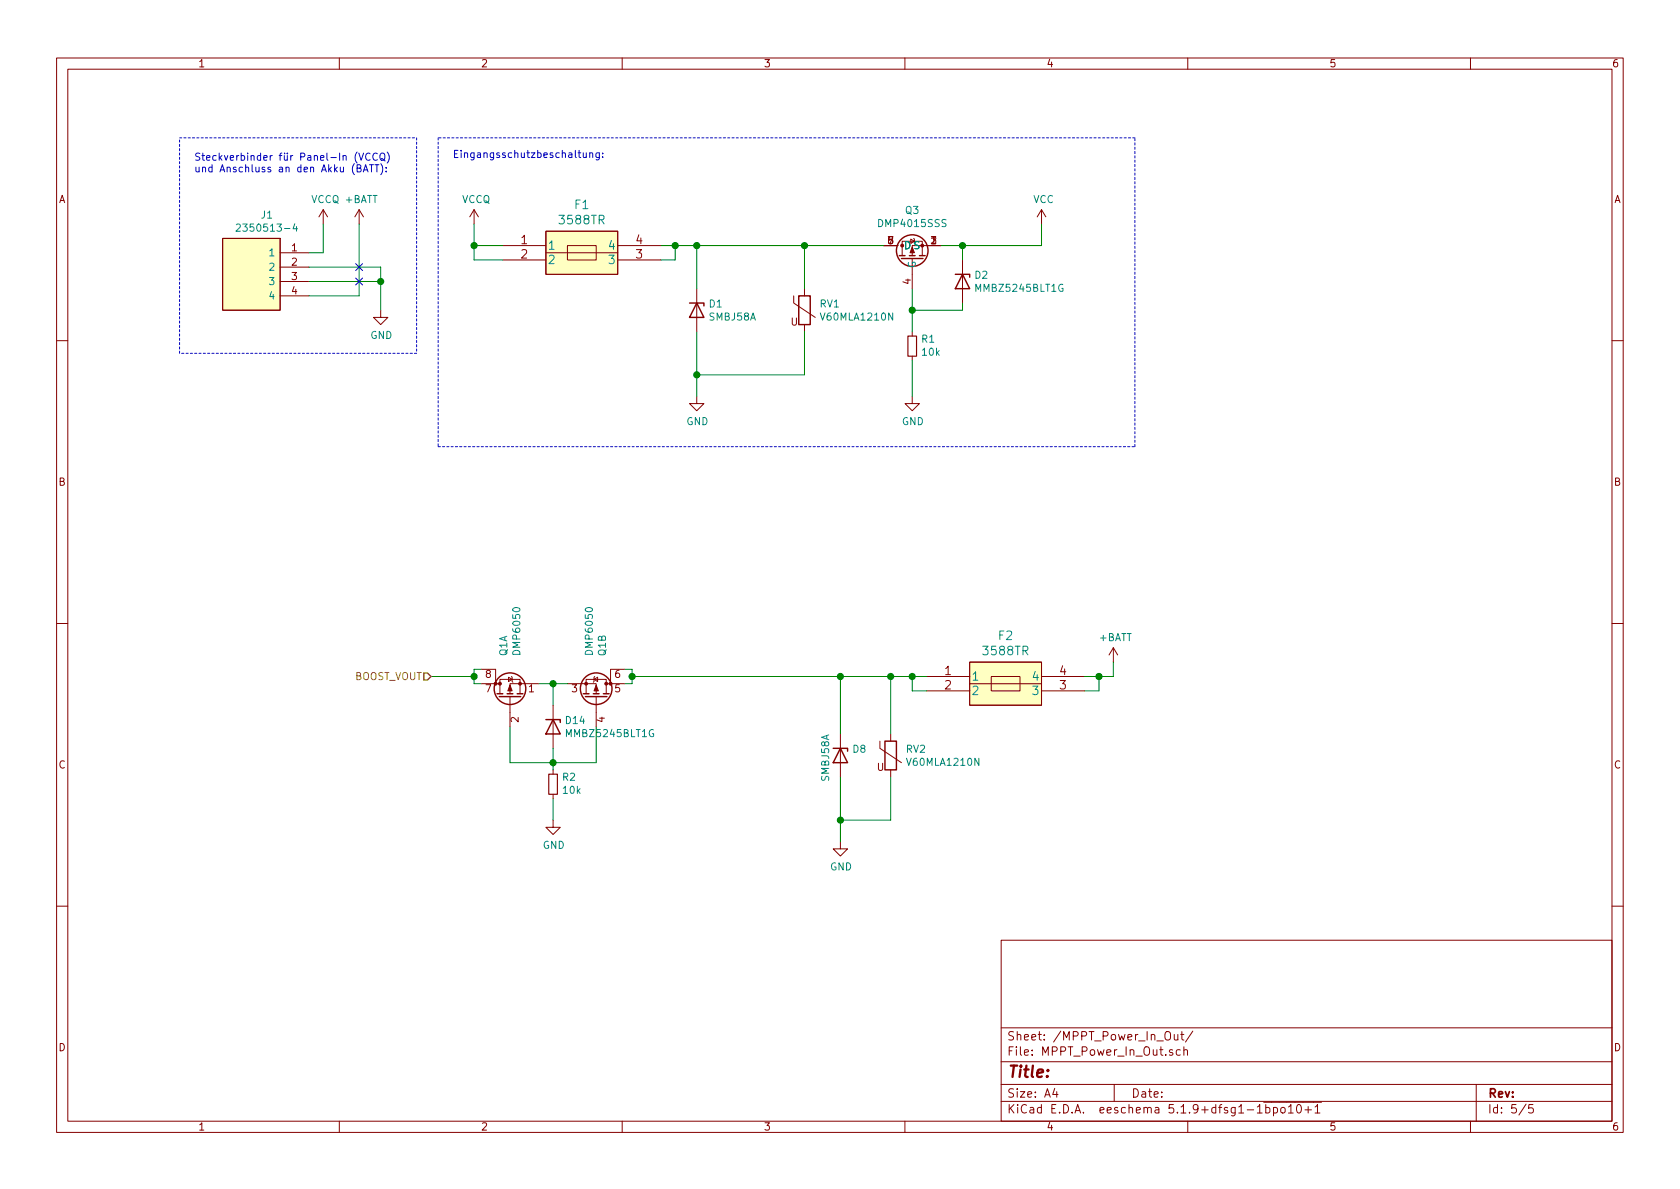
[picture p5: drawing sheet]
EESchema Schematic File Version 4
EELAYER 30 0
EELAYER END
$Descr A4 11693 8268
encoding utf-8
Sheet 5 5
Title ""
Date ""
Rev ""
Comp ""
Comment1 ""
Comment2 ""
Comment3 ""
Comment4 ""
$EndDescr
$Comp
L Device:Varistor RV?
U 1 1
P 5600 2150
AR Path="/5DC6BF5C/609C5D1E" Ref="RV?"  Part="1" 
AR Path="/5DBB8B2F/609C5D1E" Ref="RV?"  Part="1" 
AR Path="/5F50F017/609C5D1E" Ref="RV?"  Part="1" 
AR Path="/5F50E86A/609C5D1E" Ref="RV?"  Part="1" 
AR Path="/609C5D1E" Ref="RV?"  Part="1" 
AR Path="/609B8FCB/609C5D1E" Ref="RV1"  Part="1" 
F 0 "RV1" H 5703 2196 50  0000 L CNN
F 1 "V60MLA1210N" H 5703 2105 50  0000 L CNN
F 2 "Resistor_SMD:R_1210_3225Metric" V 5530 2150 50  0001 C CNN
F 3 "https://www.digikey.de/product-detail/en/littelfuse-inc/V60MLA1210NH/F3830CT-ND/2627750" H 5600 2150 50  0001 C CNN
F 4 "F3830CT-ND" H 5600 2150 50  0001 C CNN "Digikey Part No"
F 5 "V60MLA1210NH" H 5600 2150 50  0001 C CNN "Manufacturer Part Number"
	1    5600 2150
	1    0    0    -1  
$EndComp
$Comp
L Device:D_Zener D?
U 1 1
P 6700 1950
AR Path="/5DC6BF5C/609C5D2F" Ref="D?"  Part="1" 
AR Path="/5DBB8B2F/609C5D2F" Ref="D?"  Part="1" 
AR Path="/5F50F017/609C5D2F" Ref="D?"  Part="1" 
AR Path="/5F50E86A/609C5D2F" Ref="D?"  Part="1" 
AR Path="/609C5D2F" Ref="D?"  Part="1" 
AR Path="/609B8FCB/609C5D2F" Ref="D2"  Part="1" 
F 0 "D2" V 6654 2029 50  0000 L CNN
F 1 "MMBZ5245BLT1G" V 6745 2029 50  0000 L CNN
F 2 "Diode_SMD:D_SOT-23_ANK" H 6700 1950 50  0001 C CNN
F 3 "https://www.digikey.de/product-detail/en/on-semiconductor/MMBZ5245BLT1G/MMBZ5245BLT1GOSCT-ND/1139860" H 6700 1950 50  0001 C CNN
F 4 "MMBZ5245BLT1G" H 6700 1950 50  0001 C CNN "Manufacturer Part Number"
F 5 "" H 6700 1950 50  0001 C CNN "Mouser Part Number"
F 6 "MMBZ5245BLT1GOSCT-ND" H 6700 1950 50  0001 C CNN "Digikey Part No"
	1    6700 1950
	0    1    1    0   
$EndComp
Wire Wire Line
	6350 2000 6350 2150
Wire Wire Line
	6350 2150 6700 2150
Wire Wire Line
	6700 2150 6700 2100
Connection ~ 6350 2150
Wire Wire Line
	6550 1700 6700 1700
Wire Wire Line
	6700 1700 6700 1800
Wire Wire Line
	5600 2000 5600 1700
Wire Wire Line
	5600 2300 5600 2600
Wire Wire Line
	4850 2000 4850 1700
Wire Wire Line
	4850 2300 4850 2600
$Comp
L Device:D_Zener D?
U 1 1
P 4850 2150
AR Path="/5DC6BF5C/609C5D42" Ref="D?"  Part="1" 
AR Path="/5DBB8B2F/609C5D42" Ref="D?"  Part="1" 
AR Path="/5F50F017/609C5D42" Ref="D?"  Part="1" 
AR Path="/5F50E86A/609C5D42" Ref="D?"  Part="1" 
AR Path="/609C5D42" Ref="D?"  Part="1" 
AR Path="/609B8FCB/609C5D42" Ref="D1"  Part="1" 
F 0 "D1" V 4804 2230 50  0000 L CNN
F 1 "SMBJ58A" V 4895 2230 50  0000 L CNN
F 2 "Diode_SMD:D_SMB" H 4850 2150 50  0001 C CNN
F 3 "https://www.digikey.de/product-detail/en/littelfuse-inc/SMBJ58A/SMBJ58ALFCT-ND/762804" H 4850 2150 50  0001 C CNN
F 4 "SMBJ58A" H 4850 2150 50  0001 C CNN "Manufacturer Part Number"
F 5 "" H 4850 2150 50  0001 C CNN "Mouser Part Number"
F 6 "SMBJ58ALFCT-ND" H 4850 2150 50  0001 C CNN "Digikey Part No"
	1    4850 2150
	0    1    1    0   
$EndComp
Wire Wire Line
	4850 2600 5600 2600
Wire Wire Line
	4850 1700 5600 1700
Connection ~ 4850 1700
Connection ~ 5600 1700
$Comp
L MPPT_Solar_lib:3588TR F?
U 1 1
P 4050 1750
AR Path="/609C5D50" Ref="F?"  Part="1" 
AR Path="/609B8FCB/609C5D50" Ref="F1"  Part="1" 
F 0 "F1" H 4050 2087 60  0000 C CNN
F 1 "3588TR" H 4050 1981 60  0000 C CNN
F 2 "MPPT_Solar_KiCAD:3588TR" H 4700 1500 60  0001 C CNN
F 3 "https://www.digikey.de/product-detail/en/keystone-electronics/3588TR/36-3588CT-ND/4772085" H 4050 1981 60  0001 C CNN
F 4 "Fuse: 0297010.WXNV https://www.digikey.de/product-detail/en/littelfuse-inc/0297010-WXNV/F991-ND/146591" H 6300 1400 50  0001 C CNN "Note"
F 5 "" H 4250 1300 50  0001 C CNN "MPN"
F 6 "36-3588CT-ND" H 4050 1750 50  0001 C CNN "Digikey Part No"
F 7 "3588TR" H 4050 1750 50  0001 C CNN "Manufacturer Part Number"
	1    4050 1750
	1    0    0    -1  
$EndComp
Wire Wire Line
	4600 1700 4700 1700
Wire Wire Line
	4700 1700 4700 1800
Wire Wire Line
	4700 1800 4600 1800
Connection ~ 4700 1700
Wire Wire Line
	4700 1700 4850 1700
$Comp
L MPPT_Solar_lib:2350513-4 J?
U 1 1
P 2150 1750
AR Path="/609C5D65" Ref="J?"  Part="1" 
AR Path="/609B8FCB/609C5D65" Ref="J1"  Part="1" 
F 0 "J1" H 2442 2015 50  0000 C CNN
F 1 "2350513-4" H 2442 1924 50  0000 C CNN
F 2 "SHDRRA4W110P0X500_1X4_2160X830X1230P" H 2800 1850 50  0001 L CNN
F 3 "https://www.digikey.de/product-detail/en/te-connectivity-amp-connectors/2350513-4/A145374-ND/10415924" H 2800 1750 50  0001 L CNN
F 4 "Pluggable Terminal Blocks 4pos Header 90 Deg 5.0mmTail Lgth 4.5mm" H 2800 1650 50  0001 L CNN "Description"
F 5 "" H 2800 1550 50  0001 L CNN "Height"
F 6 "" H 2800 1450 50  0001 L CNN "Manufacturer_Name"
F 7 "" H 2800 1350 50  0001 L CNN "Manufacturer_Part_Number"
F 8 "" H 2800 1250 50  0001 L CNN "Arrow Part Number"
F 9 "" H 2800 1050 50  0001 L CNN "Mouser Part Number"
F 10 "" H 2800 950 50  0001 L CNN "Mouser Price/Stock"
F 11 "2350513-4" H 3050 1750 50  0001 C CNN "Manufacturer Part Number"
F 12 "A145374-ND" H 2150 1750 50  0001 C CNN "Digikey Part No"
F 13 "Counterpart: A145365-ND (2350397-4)" H 2150 1750 50  0001 C CNN "Note"
	1    2150 1750
	-1   0    0    -1  
$EndComp
$Comp
L power:GND #PWR?
U 1 1
P 2650 2150
AR Path="/609C5D6B" Ref="#PWR?"  Part="1" 
AR Path="/609B8FCB/609C5D6B" Ref="#PWR03"  Part="1" 
F 0 "#PWR03" H 2650 1900 50  0001 C CNN
F 1 "GND" H 2655 1977 50  0000 C CNN
F 2 "" H 2650 2150 50  0001 C CNN
F 3 "" H 2650 2150 50  0001 C CNN
	1    2650 2150
	1    0    0    -1  
$EndComp
Text Notes 1350 1200 0    50   ~ 0
Steckverbinder für Panel-In (VCCQ)\nund Anschluss an den Akku (BATT):
Wire Notes Line
	1250 950  2900 950 
Wire Notes Line
	2900 950  2900 2450
Wire Notes Line
	2900 2450 1250 2450
Wire Notes Line
	1250 2450 1250 950 
$Comp
L power:GND #PWR?
U 1 1
P 4850 2750
AR Path="/609C5D7E" Ref="#PWR?"  Part="1" 
AR Path="/609B8FCB/609C5D7E" Ref="#PWR05"  Part="1" 
F 0 "#PWR05" H 4850 2500 50  0001 C CNN
F 1 "GND" H 4855 2577 50  0000 C CNN
F 2 "" H 4850 2750 50  0001 C CNN
F 3 "" H 4850 2750 50  0001 C CNN
	1    4850 2750
	1    0    0    -1  
$EndComp
Wire Wire Line
	4850 2750 4850 2600
Connection ~ 4850 2600
$Comp
L power:VCC #PWR?
U 1 1
P 7250 1550
AR Path="/609C5D86" Ref="#PWR?"  Part="1" 
AR Path="/609B8FCB/609C5D86" Ref="#PWR07"  Part="1" 
F 0 "#PWR07" H 7250 1400 50  0001 C CNN
F 1 "VCC" H 7265 1723 50  0000 C CNN
F 2 "" H 7250 1550 50  0001 C CNN
F 3 "" H 7250 1550 50  0001 C CNN
	1    7250 1550
	1    0    0    -1  
$EndComp
Wire Wire Line
	5600 1700 6150 1700
$Comp
L power:GND #PWR?
U 1 1
P 6350 2750
AR Path="/609C5D92" Ref="#PWR?"  Part="1" 
AR Path="/609B8FCB/609C5D92" Ref="#PWR06"  Part="1" 
F 0 "#PWR06" H 6350 2500 50  0001 C CNN
F 1 "GND" H 6355 2577 50  0000 C CNN
F 2 "" H 6350 2750 50  0001 C CNN
F 3 "" H 6350 2750 50  0001 C CNN
	1    6350 2750
	1    0    0    -1  
$EndComp
Text Notes 3150 1100 0    50   ~ 0
Eingangsschutzbeschaltung:
Wire Notes Line
	3050 950  3050 3100
Wire Notes Line
	3050 3100 7900 3100
Wire Notes Line
	7900 3100 7900 950 
Wire Notes Line
	7900 950  3050 950 
Connection ~ 6700 1700
Wire Wire Line
	7250 1700 7250 1550
Wire Wire Line
	6700 1700 7250 1700
$Comp
L Device:R_Small R?
U 1 1
P 6350 2400
AR Path="/5F50F017/609C5DAF" Ref="R?"  Part="1" 
AR Path="/609C5DAF" Ref="R?"  Part="1" 
AR Path="/609B8FCB/609C5DAF" Ref="R1"  Part="1" 
F 0 "R1" H 6291 2354 50  0000 R CNN
F 1 "10k" H 6291 2445 50  0000 R CNN
F 2 "Resistor_SMD:R_0603_1608Metric" H 6350 2400 50  0001 C CNN
F 3 "https://www.mouser.de/ProductDetail/Yageo/RC0603FR-0710KL?qs=sGAEpiMZZMvdGkrng054t%252BZQNaZdkHZDFRS%252Bk3sHilE%3D" H 6350 2400 50  0001 C CNN
F 4 "RC0603FR-0710KL" H 6350 2400 50  0001 C CNN "Manufacturer Part Number"
F 5 "" H 6350 2400 50  0001 C CNN "Mouser Part Number"
F 6 "311-10.0KHRCT-ND" H 6350 2400 50  0001 C CNN "Digikey Part No"
	1    6350 2400
	-1   0    0    1   
$EndComp
Wire Wire Line
	6350 2150 6350 2300
Wire Wire Line
	6350 2500 6350 2750
Wire Wire Line
	2150 1850 2650 1850
Wire Wire Line
	2650 1850 2650 1950
Wire Wire Line
	2150 1950 2650 1950
Connection ~ 2650 1950
Wire Wire Line
	2650 1950 2650 2150
Wire Wire Line
	3300 1800 3300 1700
Wire Wire Line
	3500 1800 3300 1800
Wire Wire Line
	3300 1700 3500 1700
$Comp
L power:VCCQ #PWR?
U 1 1
P 3300 1550
AR Path="/609C5D9E" Ref="#PWR?"  Part="1" 
AR Path="/609B8FCB/609C5D9E" Ref="#PWR04"  Part="1" 
F 0 "#PWR04" H 3300 1400 50  0001 C CNN
F 1 "VCCQ" H 3315 1723 50  0000 C CNN
F 2 "" H 3300 1550 50  0001 C CNN
F 3 "" H 3300 1550 50  0001 C CNN
	1    3300 1550
	1    0    0    -1  
$EndComp
Connection ~ 3300 1700
Wire Wire Line
	3300 1550 3300 1700
Wire Wire Line
	2250 1750 2150 1750
Wire Wire Line
	2250 1550 2250 1750
Wire Wire Line
	2150 2050 2500 2050
NoConn ~ 2500 1850
NoConn ~ 2500 1950
Wire Wire Line
	2500 2050 2500 1550
$Comp
L power:VCCQ #PWR?
U 1 1
P 2250 1550
AR Path="/609C5DA4" Ref="#PWR?"  Part="1" 
AR Path="/609B8FCB/609C5DA4" Ref="#PWR01"  Part="1" 
F 0 "#PWR01" H 2250 1400 50  0001 C CNN
F 1 "VCCQ" H 2265 1723 50  0000 C CNN
F 2 "" H 2250 1550 50  0001 C CNN
F 3 "" H 2250 1550 50  0001 C CNN
	1    2250 1550
	1    0    0    -1  
$EndComp
$Comp
L power:+BATT #PWR?
U 1 1
P 2500 1550
AR Path="/609C5D71" Ref="#PWR?"  Part="1" 
AR Path="/609B8FCB/609C5D71" Ref="#PWR02"  Part="1" 
F 0 "#PWR02" H 2500 1400 50  0001 C CNN
F 1 "+BATT" H 2515 1723 50  0000 C CNN
F 2 "" H 2500 1550 50  0001 C CNN
F 3 "" H 2500 1550 50  0001 C CNN
	1    2500 1550
	1    0    0    -1  
$EndComp
Wire Wire Line
	7650 4700 7550 4700
Connection ~ 7650 4700
Wire Wire Line
	7650 4800 7650 4700
Wire Wire Line
	7550 4800 7650 4800
Wire Wire Line
	7750 4700 7650 4700
Wire Wire Line
	7750 4600 7750 4700
Connection ~ 6350 4700
Wire Wire Line
	6350 4700 6200 4700
Wire Wire Line
	6350 4800 6450 4800
Wire Wire Line
	6350 4700 6350 4800
Wire Wire Line
	6450 4700 6350 4700
Text HLabel 3000 4700 0    50   Input ~ 0
BOOST_VOUT
Connection ~ 6200 4700
$Comp
L Device:D_Zener D?
U 1 1
P 5850 5250
AR Path="/5DC6BF5C/609E2391" Ref="D?"  Part="1" 
AR Path="/5DBB8B2F/609E2391" Ref="D?"  Part="1" 
AR Path="/5F50F017/609E2391" Ref="D?"  Part="1" 
AR Path="/5F50E86A/609E2391" Ref="D?"  Part="1" 
AR Path="/609E2391" Ref="D?"  Part="1" 
AR Path="/609B8FCB/609E2391" Ref="D8"  Part="1" 
F 0 "D8" V 5804 5330 50  0000 L CNN
F 1 "SMBJ58A" H 5700 5150 50  0000 L CNN
F 2 "Diode_SMD:D_SMB" H 5850 5250 50  0001 C CNN
F 3 "https://www.digikey.de/product-detail/en/littelfuse-inc/SMBJ58A/SMBJ58ALFCT-ND/762804" H 5850 5250 50  0001 C CNN
F 4 "SMBJ58A" H 5850 5250 50  0001 C CNN "Manufacturer Part Number"
F 5 "" H 5850 5250 50  0001 C CNN "Mouser Part Number"
F 6 "SMBJ58ALFCT-ND" H 5850 5250 50  0001 C CNN "Digikey Part No"
	1    5850 5250
	0    1    1    0   
$EndComp
Wire Wire Line
	6200 5100 6200 4700
Wire Wire Line
	5850 4700 6200 4700
Wire Wire Line
	5850 5100 5850 4700
Connection ~ 5850 5700
Wire Wire Line
	5850 5850 5850 5700
$Comp
L power:GND #PWR?
U 1 1
P 5850 5850
AR Path="/609E2382" Ref="#PWR?"  Part="1" 
AR Path="/5F50F017/609E2382" Ref="#PWR?"  Part="1" 
AR Path="/609B8FCB/609E2382" Ref="#PWR0122"  Part="1" 
F 0 "#PWR0122" H 5850 5600 50  0001 C CNN
F 1 "GND" H 5855 5677 50  0000 C CNN
F 2 "" H 5850 5850 50  0001 C CNN
F 3 "" H 5850 5850 50  0001 C CNN
	1    5850 5850
	1    0    0    -1  
$EndComp
Wire Wire Line
	5850 5700 6200 5700
Wire Wire Line
	5850 5400 5850 5700
Wire Wire Line
	6200 5400 6200 5700
$Comp
L Device:Varistor RV?
U 1 1
P 6200 5250
AR Path="/5DC6BF5C/609E2379" Ref="RV?"  Part="1" 
AR Path="/5DBB8B2F/609E2379" Ref="RV?"  Part="1" 
AR Path="/5F50F017/609E2379" Ref="RV?"  Part="1" 
AR Path="/5F50E86A/609E2379" Ref="RV?"  Part="1" 
AR Path="/609E2379" Ref="RV?"  Part="1" 
AR Path="/609B8FCB/609E2379" Ref="RV2"  Part="1" 
F 0 "RV2" H 6303 5296 50  0000 L CNN
F 1 "V60MLA1210N " H 6303 5205 50  0000 L CNN
F 2 "Resistor_SMD:R_1210_3225Metric" V 6130 5250 50  0001 C CNN
F 3 "https://www.digikey.de/product-detail/en/littelfuse-inc/V60MLA1210NH/F3830CT-ND/2627750" H 6200 5250 50  0001 C CNN
F 4 "F3830CT-ND" H 6200 5250 50  0001 C CNN "Digikey Part No"
F 5 "V60MLA1210NH" H 6200 5250 50  0001 C CNN "Manufacturer Part Number"
	1    6200 5250
	1    0    0    -1  
$EndComp
$Comp
L MPPT_Solar_lib:3588TR F?
U 1 1
P 7000 4750
AR Path="/609E2371" Ref="F?"  Part="1" 
AR Path="/5F50F017/609E2371" Ref="F?"  Part="1" 
AR Path="/609B8FCB/609E2371" Ref="F2"  Part="1" 
F 0 "F2" H 7000 5087 60  0000 C CNN
F 1 "3588TR" H 7000 4981 60  0000 C CNN
F 2 "MPPT_Solar_KiCAD:3588TR" H 7650 4500 60  0001 C CNN
F 3 "https://www.digikey.de/product-detail/en/keystone-electronics/3588TR/36-3588CT-ND/4772085" H 7000 4981 60  0001 C CNN
F 4 "Fuse: 0297010.WXNV https://www.digikey.de/product-detail/en/littelfuse-inc/0297010-WXNV/F991-ND/146591" H 9250 4400 50  0001 C CNN "Note"
F 5 "" H 7200 4300 50  0001 C CNN "MPN"
F 6 "36-3588CT-ND" H 7000 4750 50  0001 C CNN "Digikey Part No"
F 7 "3588TR" H 7000 4750 50  0001 C CNN "Manufacturer Part Number"
	1    7000 4750
	1    0    0    -1  
$EndComp
$Comp
L power:+BATT #PWR?
U 1 1
P 7750 4600
AR Path="/609E2367" Ref="#PWR?"  Part="1" 
AR Path="/5F50F017/609E2367" Ref="#PWR?"  Part="1" 
AR Path="/609B8FCB/609E2367" Ref="#PWR0102"  Part="1" 
F 0 "#PWR0102" H 7750 4450 50  0001 C CNN
F 1 "+BATT" H 7765 4773 50  0000 C CNN
F 2 "" H 7750 4600 50  0001 C CNN
F 3 "" H 7750 4600 50  0001 C CNN
	1    7750 4600
	1    0    0    -1  
$EndComp
Connection ~ 5850 4700
$Comp
L Device:R_Small R?
U 1 1
P 3850 5450
AR Path="/5F50F017/60859E6D" Ref="R?"  Part="1" 
AR Path="/60859E6D" Ref="R?"  Part="1" 
AR Path="/609B8FCB/60859E6D" Ref="R2"  Part="1" 
F 0 "R2" H 3791 5404 50  0000 R CNN
F 1 "10k" H 3791 5495 50  0000 R CNN
F 2 "Resistor_SMD:R_0603_1608Metric" H 3850 5450 50  0001 C CNN
F 3 "https://www.mouser.de/ProductDetail/Yageo/RC0603FR-0710KL?qs=sGAEpiMZZMvdGkrng054t%252BZQNaZdkHZDFRS%252Bk3sHilE%3D" H 3850 5450 50  0001 C CNN
F 4 "RC0603FR-0710KL" H 3850 5450 50  0001 C CNN "Manufacturer Part Number"
F 5 "" H 3850 5450 50  0001 C CNN "Mouser Part Number"
F 6 "311-10.0KHRCT-ND" H 3850 5450 50  0001 C CNN "Digikey Part No"
	1    3850 5450
	-1   0    0    1   
$EndComp
$Comp
L Device:D_Zener D?
U 1 1
P 3850 5050
AR Path="/5DC6BF5C/61773D33" Ref="D?"  Part="1" 
AR Path="/5DBB8B2F/61773D33" Ref="D?"  Part="1" 
AR Path="/5F50F017/61773D33" Ref="D?"  Part="1" 
AR Path="/5F50E86A/61773D33" Ref="D?"  Part="1" 
AR Path="/61773D33" Ref="D?"  Part="1" 
AR Path="/609B8FCB/61773D33" Ref="D14"  Part="1" 
F 0 "D14" V 3804 5129 50  0000 L CNN
F 1 "MMBZ5245BLT1G" V 3895 5129 50  0000 L CNN
F 2 "Diode_SMD:D_SOT-23_ANK" H 3850 5050 50  0001 C CNN
F 3 "https://www.digikey.de/product-detail/en/on-semiconductor/MMBZ5245BLT1G/MMBZ5245BLT1GOSCT-ND/1139860" H 3850 5050 50  0001 C CNN
F 4 "MMBZ5245BLT1G" H 3850 5050 50  0001 C CNN "Manufacturer Part Number"
F 5 "" H 3850 5050 50  0001 C CNN "Mouser Part Number"
F 6 "MMBZ5245BLT1GOSCT-ND" H 3850 5050 50  0001 C CNN "Digikey Part No"
	1    3850 5050
	0    1    1    0   
$EndComp
Wire Wire Line
	3550 5050 3550 5300
Wire Wire Line
	3850 5700 3850 5550
$Comp
L power:GND #PWR?
U 1 1
P 3850 5700
AR Path="/6178262F" Ref="#PWR?"  Part="1" 
AR Path="/5F50F017/6178262F" Ref="#PWR?"  Part="1" 
AR Path="/609B8FCB/6178262F" Ref="#PWR0126"  Part="1" 
F 0 "#PWR0126" H 3850 5450 50  0001 C CNN
F 1 "GND" H 3855 5527 50  0000 C CNN
F 2 "" H 3850 5700 50  0001 C CNN
F 3 "" H 3850 5700 50  0001 C CNN
	1    3850 5700
	1    0    0    -1  
$EndComp
$Comp
L Device:Q_DUAL_PMOS_S1G1S2G2D2D2D1D1 Q1
U 2 1
P 4150 4850
F 0 "Q1" H 4438 4896 50  0000 L CNN
F 1 "DMP6050" H 4438 4805 50  0000 L CNN
F 2 "Package_SO:SO-8_3.9x4.9mm_P1.27mm" H 4200 4850 50  0001 C CNN
F 3 "~" H 4200 4850 50  0001 C CNN
	2    4150 4850
	0    1    -1   0   
$EndComp
$Comp
L Device:Q_DUAL_PMOS_S1G1S2G2D2D2D1D1 Q1
U 1 1
P 3550 4850
F 0 "Q1" H 3838 4896 50  0000 L CNN
F 1 "DMP6050" H 3838 4805 50  0000 L CNN
F 2 "Package_SO:SO-8_3.9x4.9mm_P1.27mm" H 3600 4850 50  0001 C CNN
F 3 "~" H 3600 4850 50  0001 C CNN
	1    3550 4850
	0    -1   -1   0   
$EndComp
Wire Wire Line
	3950 4750 3850 4750
Wire Wire Line
	4350 4650 4400 4650
Wire Wire Line
	4400 4650 4400 4700
Wire Wire Line
	4400 4750 4350 4750
Connection ~ 4400 4700
Wire Wire Line
	4400 4700 4400 4750
Wire Wire Line
	3350 4650 3300 4650
Wire Wire Line
	3300 4650 3300 4700
Wire Wire Line
	3300 4750 3350 4750
Wire Wire Line
	3000 4700 3300 4700
Connection ~ 3300 4700
Wire Wire Line
	3300 4700 3300 4750
Wire Wire Line
	4400 4700 5850 4700
Wire Wire Line
	4150 5050 4150 5300
Connection ~ 3850 4750
Wire Wire Line
	3850 4750 3750 4750
Wire Wire Line
	3550 5300 3850 5300
Wire Wire Line
	3850 5200 3850 5300
Connection ~ 3850 5300
Wire Wire Line
	3850 5300 4150 5300
Wire Wire Line
	3850 5350 3850 5300
Wire Wire Line
	3850 4750 3850 4900
$Comp
L MPPT_Solar_lib:DMP4015SSS Q3
U 1 1
P 6350 1700
F 0 "Q3" V 6592 1700 50  0000 C CNN
F 1 "DMP4015SSS" V 6501 1700 50  0000 C CNN
F 2 "Package_SO:SO-8_3.9x4.9mm_P1.27mm" H 6350 1400 50  0001 C CNN
F 3 "https://www.digikey.de/product-detail/en/diodes-incorporated/DMP4015SSS-13/DMP4015SSS-13DICT-ND/5218252" H 6350 2450 50  0001 C CNN
F 4 "DMP4015SSS-13" H 6350 1200 50  0001 C CNN "Manufacturer Part No"
F 5 "DMP4015SSS-13DICT-ND" H 6350 1300 50  0001 C CNN "Digi-Key Part No"
	1    6350 1700
	0    -1   -1   0   
$EndComp
$EndSCHEMATC
